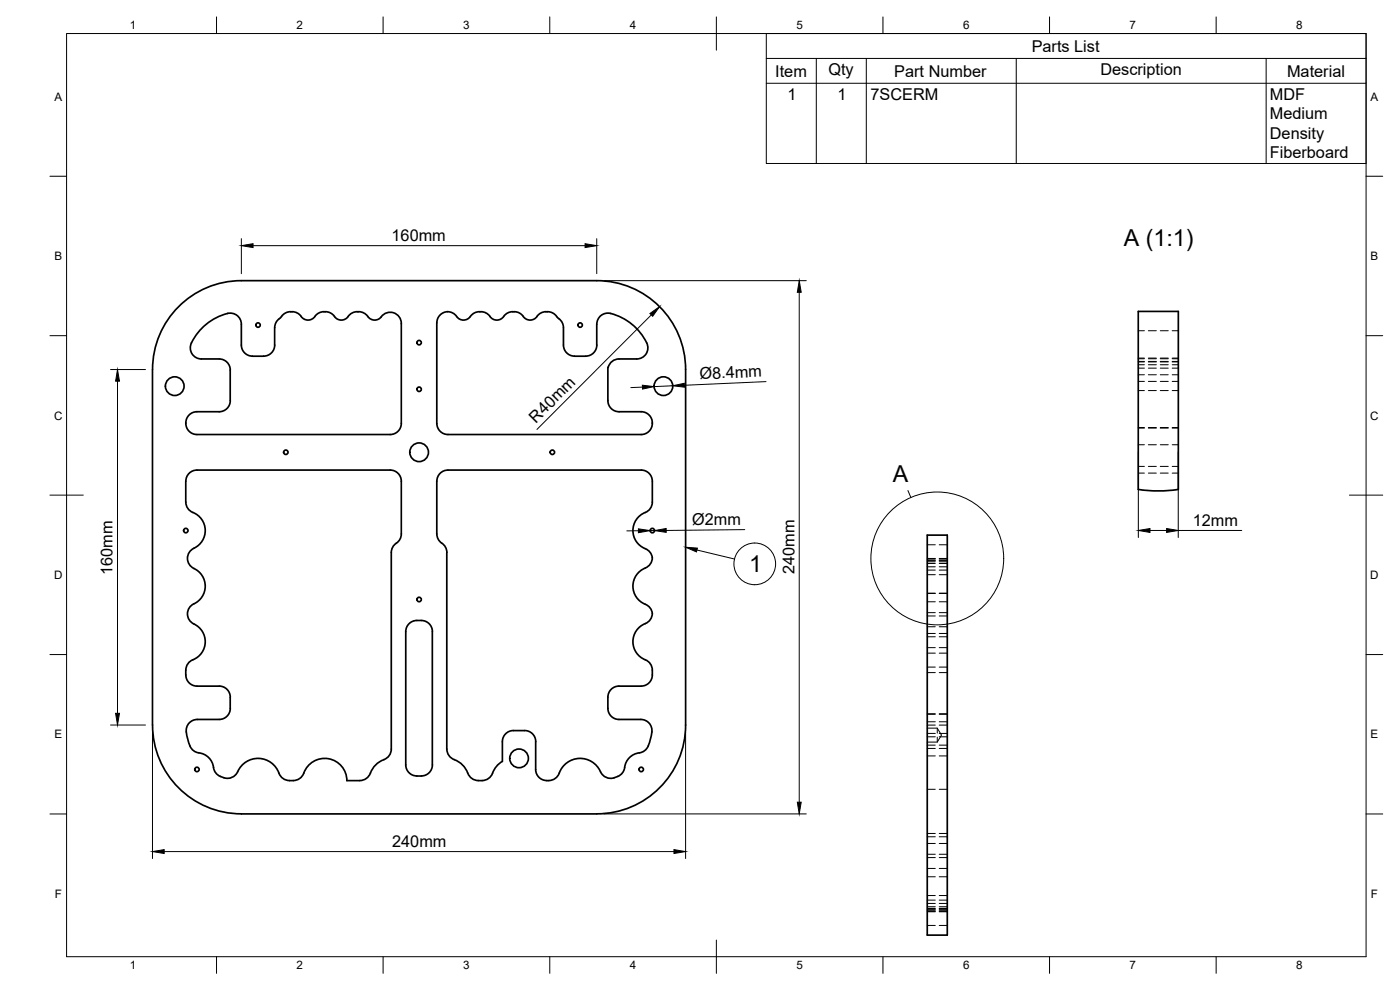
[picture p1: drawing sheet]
<svg xmlns="http://www.w3.org/2000/svg" width="420mm" height="297mm" viewBox="0 0 420 297" stroke-linecap="round" stroke-linejoin="round" font-family="sans-serif">
<!-- layer: Visible -->
<g fill="none" stroke="#000" stroke-width=".51">
<path d="M72.4 84.2h106.7a26.7 26.7 0 0 1 26.7 26.7v106.6a26.7 26.7 0 0 1-26.7 26.7h-106.7M72.4 84.2a26.7 26.7 0 0 0-26.6 26.7v106.6a26.7 26.7 0 0 0 26.6 26.7M82.4 98.3v5.2a3.4 3.4 0 0 1-3.3 3.4h-3.3a3.3 3.3 0 0 1-3.4-3.4v-6.2a3.5 3.5 0 0 0-5.3-2.9 16.7 16.7 0 0 0-9.6 8.5M87.2 93.5h.5M87.2 93.5a4.2 4.2 0 0 0-3.3 2.1l-1.1 1.2-.4 1.5M87.7 93.5a4.4 4.4 0 0 1 3.4 2.1 2.51 2.51 0 0 0 3.4-.6M97.2 93.5h.4M97.2 93.5l-1.5 .4-1.2 1.1M97.7 93.5a4.4 4.4 0 0 1 3.4 2.1 2.62 2.62 0 0 0 3.7-1.1l1.4-.8 1-.2M107.2 93.5h.4M107.6 93.5a4.4 4.4 0 0 1 3.5 2.1 2.65 2.65 0 0 0 3.7-1 3.3 3.3 0 0 1 3.6-.6 3.3 3.3 0 0 1 2 3v30a3.3 3.3 0 0 1-3.3 3.4h-58a3.4 3.4 0 0 1-3.3-3.5 3.4 3.4 0 0 1 3.3-3.4h6.7a3.3 3.3 0 0 0 3.3-3.3v-9.2a3.3 3.3 0 0 0-3.3-3.3h-5.4M134.3 93.5l1.6 .4 1.1 1.1"/>
<path d="M134.3 93.5a3.4 3.4 0 0 0-3.2 3.4v30.1a3.3 3.3 0 0 0 3.3 3.4h58a3.4 3.4 0 0 0 3.4-3.4 3.4 3.4 0 0 0-3.4-3.5h-6.6a3.3 3.3 0 0 1-3.4-3.3v-10a3.6 3.6 0 0 1 3.4-2.5h5.3a3.3 3.3 0 0 0 3-4.8M143.9 93.5h.4M143.9 93.5a4.5 4.5 0 0 0-3.4 2.1 2.51 2.51 0 0 1-3.5-.6M144.3 93.5a4.4 4.4 0 0 1 3.4 2.1 2.62 2.62 0 0 0 3.8-1.1l1.3-.8 1.1-.2M153.9 93.5h.4M154.3 93.5a4.4 4.4 0 0 1 3.4 2.1 2.62 2.62 0 0 0 3.8-1.1l1.3-.8 1.1-.2M163.9 93.5h.4M164.3 93.5a4.2 4.2 0 0 1 3.4 2.1l1 1.2 .4 1.5M169.1 98.3v5.2a3.3 3.3 0 0 0 3.3 3.4h3.4a3.4 3.4 0 0 0 3.3-3.4v-6.2a3.5 3.5 0 0 1 5.3-2.9 16.7 16.7 0 0 1 9.7 8.5M341.6 93.4h12v53.5a39.9 39.9 0 0 1-12 0zM57.4 102.9a3.3 3.3 0 0 0 3 4.8M57.9 153.8a5.8 5.8 0 0 1 3.7 5.2 5.8 5.8 0 0 1-3.4 5.5"/>
<path d="M57.9 153.8l-1.4-1-.7-1.6v-6.8a3.3 3.3 0 0 1 3.3-3.4h58a3.3 3.3 0 0 1 3.3 3.4v15.8a4.4 4.4 0 0 1-2.3 3.5l-.5 1-.2 1.1M58.2 164.5a3.5 3.5 0 0 0-1.9 3.5 3.5 3.5 0 0 0 2.6 3 5.9 5.9 0 0 1 2.7 5.6 5.9 5.9 0 0 1-3.9 4.8 3.5 3.5 0 0 0-1.4 3.5 3.5 3.5 0 0 0 2.6 2.7 5.8 5.8 0 0 1 2.7 5.5 5.8 5.8 0 0 1-3.7 4.9M117.4 165.8v59a3.6 3.6 0 0 1-2.9 3.4l-1.2 .8-1.1 1-1 2M134.1 165.8v59a3.6 3.6 0 0 0 2.9 3.4 7.3 7.3 0 0 1 3.6 4.3l1.3 1.2 1.6 .5M134.1 165.8a4.4 4.4 0 0 0-2.3-3.6l-.5-.9-.2-1.1v-15.8a3.4 3.4 0 0 1 3.3-3.4h58a3.3 3.3 0 0 1 3.4 3.4v6.3a3.6 3.6 0 0 1-2.9 3.4 5.9 5.9 0 0 0-2.9 5.8 5.9 5.9 0 0 0 4.2 5 3 3 0 0 1 1.5 2.9 3 3 0 0 1-2.1 2.6M193.7 170.4a5.9 5.9 0 0 0-3.7 5.8 5.9 5.9 0 0 0 4.2 5.4 3 3 0 0 1 1.5 2.9 3 3 0 0 1-2.1 2.6 5.9 5.9 0 0 0-3.6 5.7 5.9 5.9 0 0 0 4.2 5.4 4.7 4.7 0 0 1 .1 7.1l-1.9 .6h-6.6a3.3 3.3 0 0 0-3.4 3.3v3.3a3.3 3.3 0 0 0 3.4 3.4h6.5a3.5 3.5 0 0 1 3.1 5 5.7 5.7 0 0 1-3 4.9 5.3 5.3 0 0 0-5.1 5 4.3 4.3 0 0 1-6.3 1.9l-.4-.5a6.8 6.8 0 0 0-6.7-4.6 6.8 6.8 0 0 0-6.3 4.9l-1.2 1.2-1.7 .5M278.3 160.6h6v120h-6zM57.9 198a3.8 3.8 0 0 0-2.1 4.5 3.4 3.4 0 0 0 3.3 3.4h6.7a3.3 3.3 0 0 1 3.3 3.3v3.3a3.3 3.3 0 0 1-3.3 3.4h-6.6a3.5 3.5 0 0 0-3.1 5 5.6 5.6 0 0 0 3 4.9 5.3 5.3 0 0 1 5.1 5 4.3 4.3 0 0 0 6.3 1.9l.5-.5a6.8 6.8 0 0 1 6.6-4.6 6.8 6.8 0 0 1 6.4 4.9l1.2 1.2 1.7 .5M129.8 189.5v40M129.8 189.5a3.3 3.3 0 0 0-3.4-3.3 3.6 3.6 0 0 0-4.6 3.3v40a3.3 3.3 0 0 0 3.3 3.3 3.6 3.6 0 0 0 4.7-3.3M154.1 219.2h3.3M154.1 219.2a3.3 3.3 0 0 0-3.3 3.3v5.9a7.3 7.3 0 0 0-3.2 4.1l-1.2 1.2-1.7 .5"/>
<path d="M157.4 219.2a3.3 3.3 0 0 1 3.4 3.3v8.4a3.3 3.3 0 0 0 3.3 3.3M86.8 234.2h1.2M88 234.2a3.7 3.7 0 0 0 3.5-3.1 6.7 6.7 0 0 1 7.5-3.4 6.7 6.7 0 0 1 5.1 6.5h3.9M111.1 232l-.5 1-.9 .7-1.7 .5M143.5 234.2h1.2M164.1 234.2h.6"/>
<circle cx="77.4" cy="97.5" r=".67"/>
<circle cx="174.1" cy="97.5" r=".67"/>
<circle cx="52.4" cy="115.9" r="2.8"/>
<circle cx="125.8" cy="116.8" r=".67"/>
<circle cx="125.8" cy="102.8" r=".67"/>
<circle cx="199.1" cy="115.9" r="2.8"/>
<circle cx="85.8" cy="135.7" r=".67"/>
<circle cx="125.8" cy="135.7" r="2.8"/>
<circle cx="165.8" cy="135.7" r=".67"/>
<circle cx="55.8" cy="159.2" r=".67"/>
<circle cx="195.8" cy="159.2" r=".67"/>
<circle cx="125.8" cy="179.9" r=".67"/>
<circle cx="59.1" cy="230.9" r=".67"/>
<circle cx="155.8" cy="227.5" r="2.8"/>
<circle cx="192.4" cy="230.9" r=".67"/>
</g>
<!-- layer: Hidden -->
<g fill="none" stroke="#000" stroke-width=".3">
<path d="M341.6 99.2h1.9M344.6 99.2h2.4M348.2 99.2h2.4M351.8 99.2h1.8M341.6 108.4h1.9M341.6 112.4h1.9M341.6 114.4h1.9M341.6 107.4h1.9M341.6 109.4h1.9M341.6 107.6h1.9M341.6 108.6h1.9M341.6 117.2h1.9"/>
<path d="M341.6 110.5h1.9M344.6 108.4h2.4M344.6 112.4h2.4M344.6 114.4h2.4M344.6 107.4h2.4M344.6 109.4h2.4M344.6 107.6h2.4M344.6 108.6h2.4M344.6 117.2h2.4M344.6 110.5h2.4M348.2 108.4h2.4M348.2 112.4h2.4"/>
<path d="M348.2 114.4h2.4M348.2 107.4h2.4M348.2 109.4h2.4M348.2 107.6h2.4M348.2 108.6h2.4M348.2 117.2h2.4M348.2 110.5h2.4M351.8 108.4h1.8M351.8 112.4h1.8M351.8 114.4h1.8M351.8 107.4h1.8M351.8 109.4h1.8"/>
<path d="M351.8 107.6h1.8M351.8 108.6h1.8M351.8 117.2h1.8M351.8 110.5h1.8M341.6 128.4h1.9M341.6 128.3h1.9M341.6 133.4h1.9M341.6 139.9h1.9M344.6 128.4h2.4M344.6 128.3h2.4M344.6 133.4h2.4M344.6 139.9h2.4"/>
<path d="M348.2 128.4h2.4M348.2 128.3h2.4M348.2 133.4h2.4M348.2 139.9h2.4M351.8 128.4h1.8M351.8 128.3h1.8M351.8 133.4h1.8M351.8 139.9h1.8M341.6 142h1.9M344.6 142h2.4M348.2 142h2.4M351.8 142h1.8"/>
<path d="M278.3 168h2.4M278.3 178.1h2.4M278.3 178h2.4M278.3 170.1h2.4M278.3 171.1h2.4M278.3 167.6h2.4M278.3 168.6h2.4M278.3 163.5h2.4M278.3 167.7h2.4M278.3 168.1h2.4M278.3 172.4h2.4M278.3 169.1h2.4"/>
<path d="M281.9 168h2.4M281.9 178.1h2.4M281.9 178h2.4M281.9 170.1h2.4M281.9 171.1h2.4M281.9 167.6h2.4M281.9 168.6h2.4M281.9 163.5h2.4M281.9 167.7h2.4M281.9 168.1h2.4M281.9 172.4h2.4M281.9 169.1h2.4"/>
<path d="M278.3 194.3h2.4M278.3 188.1h2.4M278.3 180.6h2.4M278.3 190.1h2.4M278.3 191.1h2.4M278.3 183.8h2.4M278.3 184.8h2.4M278.3 196h2.4M281.9 194.3h2.4M281.9 188.1h2.4M281.9 180.6h2.4M281.9 190.1h2.4"/>
<path d="M281.9 191.1h2.4M281.9 183.8h2.4M281.9 184.8h2.4M281.9 196h2.4M278.3 218.5h3l1.3 2.1-1.3 2.1h-3M278.3 217.6h2.4M278.3 214.3h2.4M278.3 214.2h2.4M278.3 216.6h2.4M278.3 201.8h2.4M278.3 200.2h2.4M281.3 218.5v1.5"/>
<path d="M281.9 217.6h2.4M281.9 214.3h2.4M281.9 214.2h2.4M281.9 216.6h2.4M281.9 201.8h2.4M281.9 200.2h2.4M278.3 223.6h2.4M278.3 226.8h2.4M278.3 224.6h2.4M278.3 236.8h2.4M278.3 220.1h2.4M278.3 221.1h2.4"/>
<path d="M281.3 221.2v1.5M281.9 223.6h2.4M281.9 226.8h2.4M281.9 224.6h2.4M281.9 236.8h2.4M281.9 220.1h2.4M281.9 221.1h2.4M278.3 253.1h2.4M278.3 250.1h2.4M278.3 251.1h2.4M278.3 256.3h2.4M278.3 257.3h2.4"/>
<path d="M281.9 253.1h2.4M281.9 250.1h2.4M281.9 251.1h2.4M281.9 256.3h2.4M281.9 257.3h2.4M278.3 260.6h2.4M278.3 263.1h2.4M278.3 273.1h2.4M278.3 270.1h2.4M278.3 271.1h2.4M278.3 272.6h2.4M278.3 273.6h2.4"/>
<path d="M278.3 273.5h2.4M278.3 277.7h2.4M278.3 272.7h2.4M278.3 268.7h2.4M278.3 272.1h2.4M278.3 273h2.4M281.9 260.6h2.4M281.9 263.1h2.4M281.9 273.1h2.4M281.9 270.1h2.4M281.9 271.1h2.4M281.9 272.6h2.4"/>
<path d="M281.9 273.6h2.4M281.9 273.5h2.4M281.9 277.7h2.4M281.9 272.7h2.4M281.9 268.7h2.4M281.9 272.1h2.4M281.9 273h2.4"/>
</g>
<!-- layer: Border -->
<g fill="none" stroke="#000" stroke-width=".3">
<path d="M20 10.1h390v276.9h-390zM65 5.1v5M115 5.1v5M165 5.1v5M215 5.1v10M265 5.1v5M315 5.1v5M365 5.1v5M15 52.9h5M410 52.9h5M15 100.7h5M410 100.7h5"/>
<path d="M15 148.6h10M405 148.6h10M15 196.4h5M410 196.4h5M15 244.2h5M410 244.2h5M65 287v5M115 287v5M165 287v5M215 282.1v9.9M265 287v5M315 287v5"/>
<path d="M365 287v5"/>
</g>
<!-- layer: BOM -->
<g fill="none" stroke="#000" stroke-width=".3">
<path d="M230 10.1h180v39h-180zM230 17.5h180M245 17.5v31.6M260 17.5v31.6M305 17.5v31.6M380 17.5v31.6M230 25h180M209.2 165l11.2 2.7"/>
<circle cx="226.5" cy="169.2" r="6.3"/>
</g>
<path d="M205.8 164.2l3.5 .3-.3 1.1z" fill="#000" stroke="#000" stroke-width=".3"/>
<!-- layer: Dimensions -->
<g fill="none" stroke="#000" stroke-width=".3">
<path d="M72.4 71.6v10.5M75.9 73.7h99.7M179.1 71.6v10.5M181.2 84.2h60.8M195.5 94.5l-34.4 34.3M239.9 87.7v153M33.2 110.9h10.5M35.3 114.4v99.6M192.8 116.1l-3.5 .2M201.9 115.7l-5.6 .3M229.9 114.5l-24.5 1.1M341.6 135.5v25.8"/>
<path d="M353.6 135.5v25.8M191.6 159.2l-3.5 .1M195.1 159.2h1.3M223.5 158.9l-23.6 .3M345.1 159.2h5M353.6 159.2h19.1M33.2 217.5h10.5M45.8 219.6v38M205.8 219.6v38M49.3 255.5h153M181.2 244.2h60.8"/>
</g>
<g fill="#000" stroke="#000" stroke-width=".3">
<path d="M72.4 73.7l3.5-.6v1.2zM175.6 73.1l3.5 .6-3.5 .6zM195.1 94.1l2.9-2.1-2.1 2.9zM239.9 84.2l.6 3.5h-1.2zM35.3 110.9l.6 3.5h-1.2zM192.8 115.6l3.5 .4-3.5 .7zM201.9 115.7l3.5-.7v1.2zM191.6 158.7l3.5 .5-3.5 .6zM196.4 159.2l3.5-.6v1.1zM341.6 159.2l3.5-.6v1.2zM350.1 158.6l3.5 .6-3.5 .6zM34.7 214h1.2l-.6 3.5z"/>
<path d="M45.8 255.5l3.5-.6v1.2zM202.3 254.9l3.5 .6-3.5 .6zM239.3 240.7h1.2l-.6 3.5z"/>
</g>
<!-- layer: Annotations -->
<g fill="none" stroke="#000" stroke-width=".3">
<path d="M272.5 147.2l.9 2.1"/>
<circle cx="281.3" cy="167.6" r="19.9"/>
</g>
<g font-size="7">
<text x="337.3" y="73.7">A (1:1)</text>
<text x="268" y="144.7">A</text>
<text x="224.8" y="171.7">1</text>
</g>
<g font-size="4.9">
<text x="309.6" y="15.5">Parts List</text>
<text x="232.7" y="23">Item</text>
<text x="248.6" y="22.5">Qty</text>
<text x="268.4" y="23">Part Number</text>
<text x="330.2" y="22.5">Description</text>
<text x="386.3" y="23">Material</text>
<text x="236.3" y="29.9">1</text>
<text x="251.3" y="29.9">1</text>
<text x="261.3" y="30">7SCERM</text>
<text x="381.1" y="30">MDF</text>
<text x="381.1" y="35.8">Medium</text>
<text x="381.1" y="41.7">Density</text>
<text x="381.1" y="47.5">Fiberboard</text>
<text x="117.5" y="72.2">160mm</text>
<text x="210" y="113.8" transform="rotate(-3 210 113.8)">Ø8.4mm</text>
<text x="160.8" y="127.1" transform="rotate(-45 160.8 127.1)">R40mm</text>
<text x="207.8" y="157.5" transform="rotate(-1 207.8 157.5)">Ø2mm</text>
<text x="358" y="157.8">12mm</text>
<text x="33.8" y="172.5" transform="rotate(-90 33.8 172.5)">160mm</text>
<text x="238.4" y="172.3" transform="rotate(-90 238.4 172.3)">240mm</text>
<text x="117.7" y="254">240mm</text>
</g>
<g font-size="3.5">
<text x="39" y="8.8">1</text>
<text x="89" y="8.8">2</text>
<text x="139" y="8.8">3</text>
<text x="189" y="8.8">4</text>
<text x="239" y="8.8">5</text>
<text x="289" y="8.8">6</text>
<text x="339" y="8.8">7</text>
<text x="389" y="8.8">8</text>
<text x="16.3" y="30.2">A</text>
<text x="411.3" y="30.2">A</text>
<text x="16.3" y="78">B</text>
<text x="411.3" y="78">B</text>
<text x="16.2" y="125.9">C</text>
<text x="411.2" y="125.9">C</text>
<text x="16.2" y="173.7">D</text>
<text x="411.2" y="173.7">D</text>
<text x="16.3" y="221.6">E</text>
<text x="411.3" y="221.6">E</text>
<text x="16.4" y="269.4">F</text>
<text x="411.4" y="269.4">F</text>
<text x="39" y="290.8">1</text>
<text x="89" y="290.8">2</text>
<text x="139" y="290.8">3</text>
<text x="189" y="290.8">4</text>
<text x="239" y="290.8">5</text>
<text x="289" y="290.8">6</text>
<text x="339" y="290.8">7</text>
<text x="389" y="290.8">8</text>
</g>
</svg>
